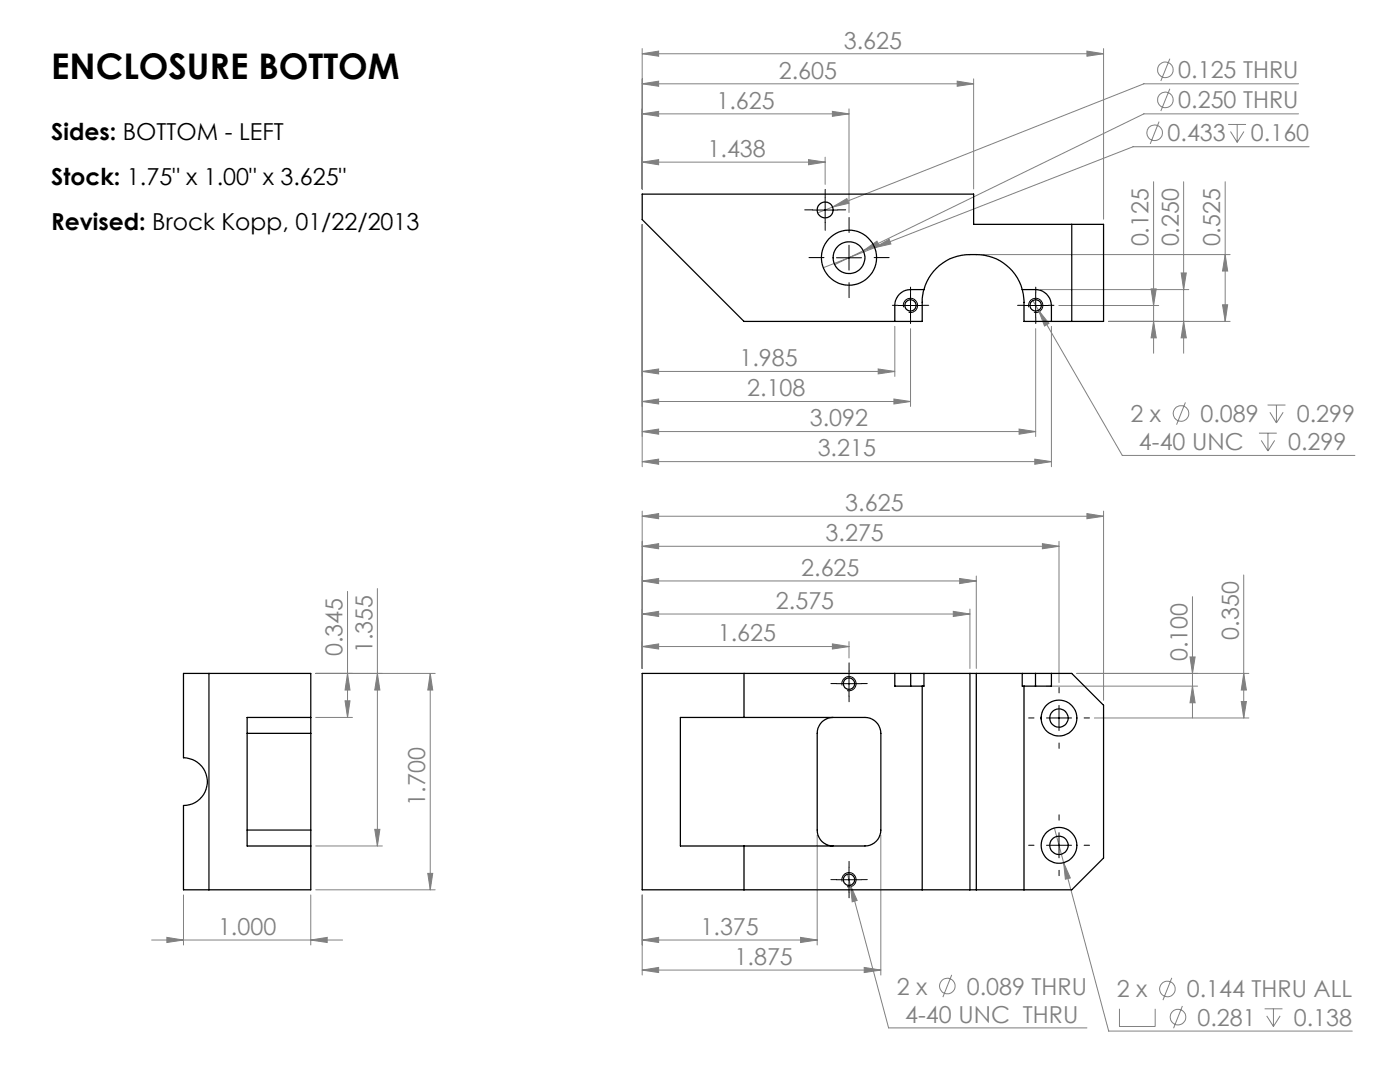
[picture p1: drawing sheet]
<svg xmlns="http://www.w3.org/2000/svg" width="279mm" height="216mm" viewBox="0 0 279 216" stroke-linecap="round" stroke-linejoin="round" font-family="sans-serif">
<g fill="none" stroke="#808080" stroke-width=".2">
<path d="M128.2 16.7l3.2-.5v1zM128.2 10.7l3.2-.5v1zM128.2 16.7h66.1M128.2 9.7v28M128.2 10.7h92M191 16.2l3.3 .5-3.3 .5zM194.3 15.7v22M216.9 10.2l3.3 .5-3.3 .5zM220.2 9.7v34M233.5 17.7l-1.8 4.5M233.5 11.7l-1.8 4.5M259.2 16.7h-30.9l-62.1 24.6"/>
<path d="M128.2 32.3l3.2-.4v1zM128.2 22.7l3.2-.5v1zM128.2 22.7h41.2M128.2 32.3h36.5M161.4 31.9l3.3 .4-3.3 .6zM164.7 31.4v5.4M166.1 22.2l3.3 .5-3.3 .5zM169.4 21.7v20.7M230.2 36.3v34.2M231.3 24.3l-1.7 4.4M236.2 36.3v34.2M244.5 36.3v27.8"/>
<path d="M245.1 24.8h3.6M245.6 26.2l1.3 2.2M246.9 24.8v3.6M248.2 26.2l-1.3 2.2M259.2 22.7h-30.9l-61.7 30.1M261.3 29.3h-35.2l-51.5 20.1M128.2 44.8v48.3M166.2 41.3l2.8-1.7 .4 1zM166.2 41.3l-3 1.2M172.3 50l2.7-1.9 .5 .9zM174.6 49.4l2.8-1.7 .4 1zM174.6 49.4l-10.3 4"/>
<path d="M195.8 50.8h49.7M206.1 60l1.2 1.9M207.6 57.8h29.6M229.7 57.6h1.1l-.6 3.4zM235.7 54.5h1l-.5 3.3zM244.5 50.8l.5 3.3h-1zM128.2 74.1l3.2-.5v1zM128.2 74.1h50.4M175.3 73.6l3.3 .5-3.3 .5zM178.4 79.6l3.3 .5-3.3 .5zM178.6 65.1v10M181.7 65.6v15.5"/>
<path d="M206.7 65.6v21.5M207.3 61.9l2 2.6-.8 .6zM207.3 61.9l16.7 29h46.4M209.8 65.1v28M211.3 61h19.9M221.2 64.1h24.3M230.2 64.1l.6 3.3h-1.1zM236.2 64.1l.5 3.3h-1zM244 60.8h1l-.5 3.3zM128.2 92.1l3.2-.5v1zM128.2 80.1l3.2-.5v1zM128.2 86.1l3.2-.5v1z"/>
<path d="M128.2 92.1h81.6M128.2 80.1h53.5M128.2 86.1h78.5M203.4 85.6l3.3 .5-3.3 .5zM206.5 91.6l3.3 .5-3.3 .5zM236.6 80.3l-1.8 4.4M251.2 86.4h3.6M251.7 87.9l1.3 2.1M253 80.8h3.5M253 86.4v3.6M253.4 82.3l1.3 2.1M254.4 87.9l-1.4 2.1"/>
<path d="M254.7 80.8v3.6M256.1 82.3l-1.4 2.1M69.4 118v25.2M75.3 117.4v51.4M128.2 115.9l3.2-.5v1.1zM128.2 109l3.2-.5v1zM128.2 103l3.2-.5v1zM128.2 102v31.4M128.2 115.9h66.6M128.2 109h83.1M128.2 103h92M191.5 115.4l3.3 .5-3.3 .6z"/>
<path d="M194.8 114.9v18.5M208 108.5l3.3 .5-3.3 .5zM211.3 108v28.2M216.9 102.5l3.3 .5-3.3 .5zM220.2 102v37.7M238 119.1v24.2M248.2 114.7v28.6M63 134.4h23.9M68.9 139.8h.9l-.4 3.4zM69.4 134.4l.4 3.3h-.9zM75.3 134.4l.5 3.3h-1zM85.9 134.4l.5 3.3h-1z"/>
<path d="M85.9 134.4v43.2M128.2 122.5l3.2-.5v1zM128.2 129l3.2-.5v1zM128.2 122.5h65.4M128.2 129h41.2M166.1 128.5l3.3 .5-3.3 .5zM169.4 128v3.3M190.3 122l3.3 .5-3.3 .5zM193.6 121.5v11.9M208.8 136.9h30.2M214.9 134.4h34.3M237.5 131.1h1l-.5 3.3z"/>
<path d="M238 136.9l.5 3.3h-1zM247.7 140h1l-.5 3.3zM248.2 134.4l.5 3.3h-1zM63 143.2h7.3M218.4 143.3h30.8M36.6 178.6v10M62 178.6v10M63 177.6h23.9M63 168.8h13.3M74.8 165.5h1l-.5 3.3zM85.4 174.3h1l-.5 3.3zM128.2 178.6v16"/>
<path d="M163.1 166.6v22M169.1 174.4l.6 2.2M169.7 176.6l1.4 3.1-1 .3zM169.7 176.6l7.6 28.5h39.6M175.8 166.6v28M210.4 165.2l1.9 6.9M212.3 172.1l1.3 3.1-1 .2zM212.3 172.1l9 33.6h48.6M30.3 187.6h38.1M33.3 187l3.3 .6-3.3 .5zM62 187.6l3.3-.6v1.1zM128.2 193.6l3.2-.6v1.1z"/>
<path d="M128.2 187.6l3.2-.6v1.1zM128.2 187.6h34.9M128.2 193.6h47.6M159.8 187l3.3 .6-3.3 .5zM172.5 193l3.3 .6-3.3 .5zM189.9 194.5l-1.7 4.5M233.9 195.1l-1.8 4.5M223.4 201.3v3.5h7.1v-3.5M236 200.7l-1.8 4.5M252.4 201.3h3.5M252.8 202.7l1.3 2.1M254.1 201.3v3.5"/>
<path d="M255.5 202.7l-1.4 2.1"/>
<circle cx="232.6" cy="19.9" r="1.56"/>
<circle cx="232.6" cy="13.9" r="1.56"/>
<circle cx="230.4" cy="26.5" r="1.56"/>
<circle cx="235.7" cy="82.5" r="1.55"/>
<circle cx="189" cy="196.8" r="1.56"/>
<circle cx="233" cy="197.3" r="1.55"/>
<circle cx="235.1" cy="202.9" r="1.55"/>
</g>
<g fill="none" stroke="#000" stroke-width=".2">
<path d="M164.7 39.4v5M162.2 41.9h5M166.9 51.4h5M169.4 48.9v5M181.7 58.5v4.9M206.7 58.5v4.9M179.2 61h5M180.3 61.3a1.41 1.41 0 0 1 1.3-1.8 1.41 1.41 0 0 1 1.5 1.6 1.41 1.41 0 0 1-1.8 1.2M204.2 61h5M205.3 61.3a1.42 1.42 0 0 1 1.2-1.8 1.42 1.42 0 0 1 1.6 1.5 1.42 1.42 0 0 1-1.8 1.3M166.9 136.4h5M168.1 136.8a1.42 1.42 0 0 1 1.2-1.8 1.42 1.42 0 0 1 1.6 1.6 1.42 1.42 0 0 1-1.8 1.2"/>
<path d="M169.4 133.9v5M208.8 143.3h5.1M211.3 140.8v5M166.9 175.5h5M168.1 175.9a1.42 1.42 0 0 1 1.2-1.8 1.42 1.42 0 0 1 1.6 1.6 1.42 1.42 0 0 1-1.8 1.2M169.4 173v5M208.8 168.7h5.1M211.3 166.2v5"/>
</g>
<g fill="none" stroke="#000" stroke-width=".2" stroke-dasharray="15.2 1.3 1.3 1.3">
<path d="M164.7 39.4v-1.6M162.2 41.9h-1.6M164.4 51.4h-3M164.7 44.4v1.6M167.2 41.9h1.6M169.4 46.4v-3M169.4 56.4v3M174.4 51.4h3M181.7 58.4v-1.1M206.7 58.4v-1.1M179.2 60.9h-1.1M181.7 63.4v1.2"/>
<path d="M184.2 60.9h1.1M204.2 60.9h-1.1M206.7 63.4v1.2M209.2 60.9h1.1M166.9 136.4h-1.1M169.4 138.9v1.1M169.4 133.9v-1.6M171.9 136.4h1.2M211.4 138.3v-1.1M206.4 143.3h-1.1M211.4 148.3v1M216.4 143.3h1"/>
<path d="M166.9 175.5h-1.1M169.4 178v1.1M169.4 173v-1.1M171.9 175.5h1.2M206.4 168.7h-1.1M211.4 173.7v1M211.4 163.7v-1.1M216.4 168.7h1"/>
</g>
<g fill="#808080">
<path d="M169.7 176.6l.4 3.4 1-.3zM212.3 172.1l.3 3.3 1-.2zM207.3 61.9l1.2 3.2 .8-.6zM172.3 50l3.2-1-.5-.9zM174.6 49.4l3.2-.7-.4-1zM166.2 41.3l3.2-.7-.4-1zM33.3 187l3.3 .6-3.3 .5zM62 187.6l3.3-.6v1.1z"/>
<path d="M128.2 122.5l3.2-.5v1zM190.3 122l3.3 .5-3.3 .5zM128.2 115.9l3.2-.5v1.1zM191.5 115.4l3.3 .5-3.3 .6z"/>
<path d="M128.2 129l3.2-.5v1zM166.1 128.5l3.3 .5-3.3 .5zM128.2 193.6l3.2-.6v1.1zM172.5 193l3.3 .6-3.3 .5zM128.2 109l3.2-.5v1zM208 108.5l3.3 .5-3.3 .5zM128.2 103l3.2-.5v1zM216.9 102.5l3.3 .5-3.3 .5zM128.2 187.6l3.2-.6v1.1zM159.8 187l3.3 .6-3.3 .5z"/>
<path d="M230.2 64.1l.6 3.3h-1.1zM229.7 57.6h1.1l-.6 3.4zM85.4 174.3h1l-.5 3.3zM85.9 134.4l.5 3.3h-1z"/>
<path d="M244 60.8h1l-.5 3.3zM244.5 50.8l.5 3.3h-1zM236.2 64.1l.5 3.3h-1zM235.7 54.5h1l-.5 3.3z"/>
<path d="M238 136.9l.5 3.3h-1zM237.5 131.1h1l-.5 3.3z"/>
<path d="M248.2 134.4l.5 3.3h-1zM247.7 140h1l-.5 3.3zM69.4 134.4l.4 3.3h-.9zM68.9 139.8h.9l-.4 3.4zM75.3 134.4l.5 3.3h-1zM74.8 165.5h1l-.5 3.3z"/>
<path d="M128.2 92.1l3.2-.5v1zM206.5 91.6l3.3 .5-3.3 .5zM128.2 74.1l3.2-.5v1zM175.3 73.6l3.3 .5-3.3 .5z"/>
<path d="M128.2 32.3l3.2-.4v1zM161.4 31.9l3.3 .4-3.3 .6zM128.2 22.7l3.2-.5v1zM166.1 22.2l3.3 .5-3.3 .5zM128.2 16.7l3.2-.5v1zM191 16.2l3.3 .5-3.3 .5zM128.2 10.7l3.2-.5v1zM216.9 10.2l3.3 .5-3.3 .5zM128.2 80.1l3.2-.5v1zM178.4 79.6l3.3 .5-3.3 .5zM128.2 86.1l3.2-.5v1zM203.4 85.6l3.3 .5-3.3 .5z"/>
</g>
<g fill="none" stroke="#000" stroke-width=".25">
<path d="M184.4 57.8a9.7 9.7 0 0 1 10.4-7 9.5 9.5 0 0 1 9.2 7M184.4 57.8h-2.6a3.1 3.1 0 0 0-3.2 3.2v3.1M184.4 57.8l-.4 1.9v4.4h-35.5l-20.3-20.3v-5.1h66.1v6.1h25.9v19.3h-15.8v-4.1l-.4-2.2M204 57.8h2.7a3.2 3.2 0 0 1 3.1 3.2v3.1M213.9 44.8v19.3M41.7 134.4v43.2M148.5 134.4v8.8M178.6 134.4h3.2M178.6 134.4h-50.4v43.2h55.8M178.6 134.4v2.5h5.4M181.8 134.4h2.6M181.8 134.4v2.5"/>
<path d="M184 136.9v40.7M184.4 134.4v2.5h-.4M184.4 134.4h9.2M193.6 134.4h1.2M193.6 134.4v43.2M194.8 134.4h9.2M194.8 134.4v43.2M204 134.4v2.5h.4M204 134.4h2.7M204.4 136.9v40.7M206.7 134.4h3.1M206.7 134.4v2.5"/>
<path d="M209.8 134.4h4.1l6.3 6.3v30.5l-6.3 6.4h-9.5M209.8 134.4v2.5h-5.4M49.3 146.3h12.7M62 143.2v-8.8h-25.4v16.8a4.8 4.8 0 0 1 4.8 4.8 4.8 4.8 0 0 1-4.8 4.7v16.9h25.4v-8.8M62 143.2v3.1M62 143.2h-12.7v25.6h12.7M62 146.3v19.3M135.8 143.2h36.8a3.2 3.2 0 0 1 3.2 3.1v19.3a3.2 3.2 0 0 1-3.2 3.2h-36.8zM166.3 143.2a3.1 3.1 0 0 0-3.2 3.1v19.3a3.1 3.1 0 0 0 3.2 3.2M207.8 143.1v.4M49.3 165.6h12.7M62 165.6v3.2"/>
<path d="M148.5 168.8v8.8M184 177.6h9.6M193.6 177.6h1.2M194.8 177.6h9.6"/>
<circle cx="164.7" cy="41.9" r="1.59"/>
<circle cx="169.4" cy="51.4" r="3.2"/>
<circle cx="169.4" cy="51.4" r="5.5"/>
<circle cx="181.7" cy="60.9" r="1.12"/>
<circle cx="206.7" cy="60.9" r="1.12"/>
<circle cx="169.4" cy="136.4" r="1.13"/>
<circle cx="211.3" cy="143.3" r="3.6"/>
<circle cx="211.4" cy="143.3" r="1.83"/>
<circle cx="169.4" cy="175.5" r="1.13"/>
<circle cx="211.3" cy="168.7" r="3.6"/>
<circle cx="211.4" cy="168.7" r="1.83"/>
</g>
<text font-size="7.1" x="10.2" y="15.8">ENCLOSURE BOTTOM</text>
<g font-size="4.7" fill="#808080">
<text x="168.4" y="9.7">3.625</text>
<text x="155.4" y="15.7">2.605</text>
<text x="235.2" y="15.6">0.125 THRU</text>
<text x="143" y="21.7">1.625</text>
<text x="235.2" y="21.6">0.250 THRU</text>
<text x="233" y="28.2">0.433</text>
<text x="249.7" y="28.2">0.160</text>
<text x="141.2" y="31.3">1.438</text>
<text x="229.2" y="49.2" transform="rotate(-90 229.2 49.2)">0.125</text>
<text x="235.2" y="49.2" transform="rotate(-90 235.2 49.2)">0.250</text>
<text x="243.5" y="49.2" transform="rotate(-90 243.5 49.2)">0.525</text>
<text x="147.6" y="73.1">1.985</text>
<text x="149.1" y="79.1">2.108</text>
<text x="161.6" y="85.1">3.092</text>
<text x="225.6" y="84.2">2 x</text>
<text x="227.3" y="89.8">4-40 UNC</text>
<text x="239.6" y="84.2">0.089</text>
<text x="257.1" y="89.8">0.299</text>
<text x="258.8" y="84.2">0.299</text>
<text x="163.2" y="91.1">3.215</text>
<text x="168.7" y="102">3.625</text>
<text x="164.8" y="108">3.275</text>
<text x="159.9" y="114.9">2.625</text>
<text x="154.9" y="121.5">2.575</text>
<text x="68.4" y="130.9" transform="rotate(-90 68.4 130.9)">0.345</text>
<text x="74.3" y="130.4" transform="rotate(-90 74.3 130.4)">1.355</text>
<text x="143.3" y="128">1.625</text>
<text x="237" y="132" transform="rotate(-90 237 132)">0.100</text>
<text x="247.2" y="127.6" transform="rotate(-90 247.2 127.6)">0.350</text>
<text x="84.9" y="160.8" transform="rotate(-90 84.9 160.8)">1.700</text>
<text x="43.5" y="186.5">1.000</text>
<text x="139.8" y="186.5">1.375</text>
<text x="146.6" y="192.5">1.875</text>
<text x="179" y="198.5">2 x</text>
<text x="192.9" y="198.5">0.089 THRU</text>
<text x="222.9" y="199">2 x</text>
<text x="236.9" y="199">0.144 THRU ALL</text>
<text x="180.7" y="204.1">4-40 UNC THRU</text>
<text x="239" y="204.6">0.281</text>
<text x="258.2" y="204.6">0.138</text>
</g>
<g font-size="4.7">
<text x="10.2" y="27.9">Sides: BOTTOM - LEFT</text>
<text x="10.2" y="36.9">Stock: 1.75&quot; x 1.00&quot; x 3.625&quot;</text>
<text x="10.2" y="46">Revised: Brock Kopp, 01/22/2013</text>
</g>
</svg>
